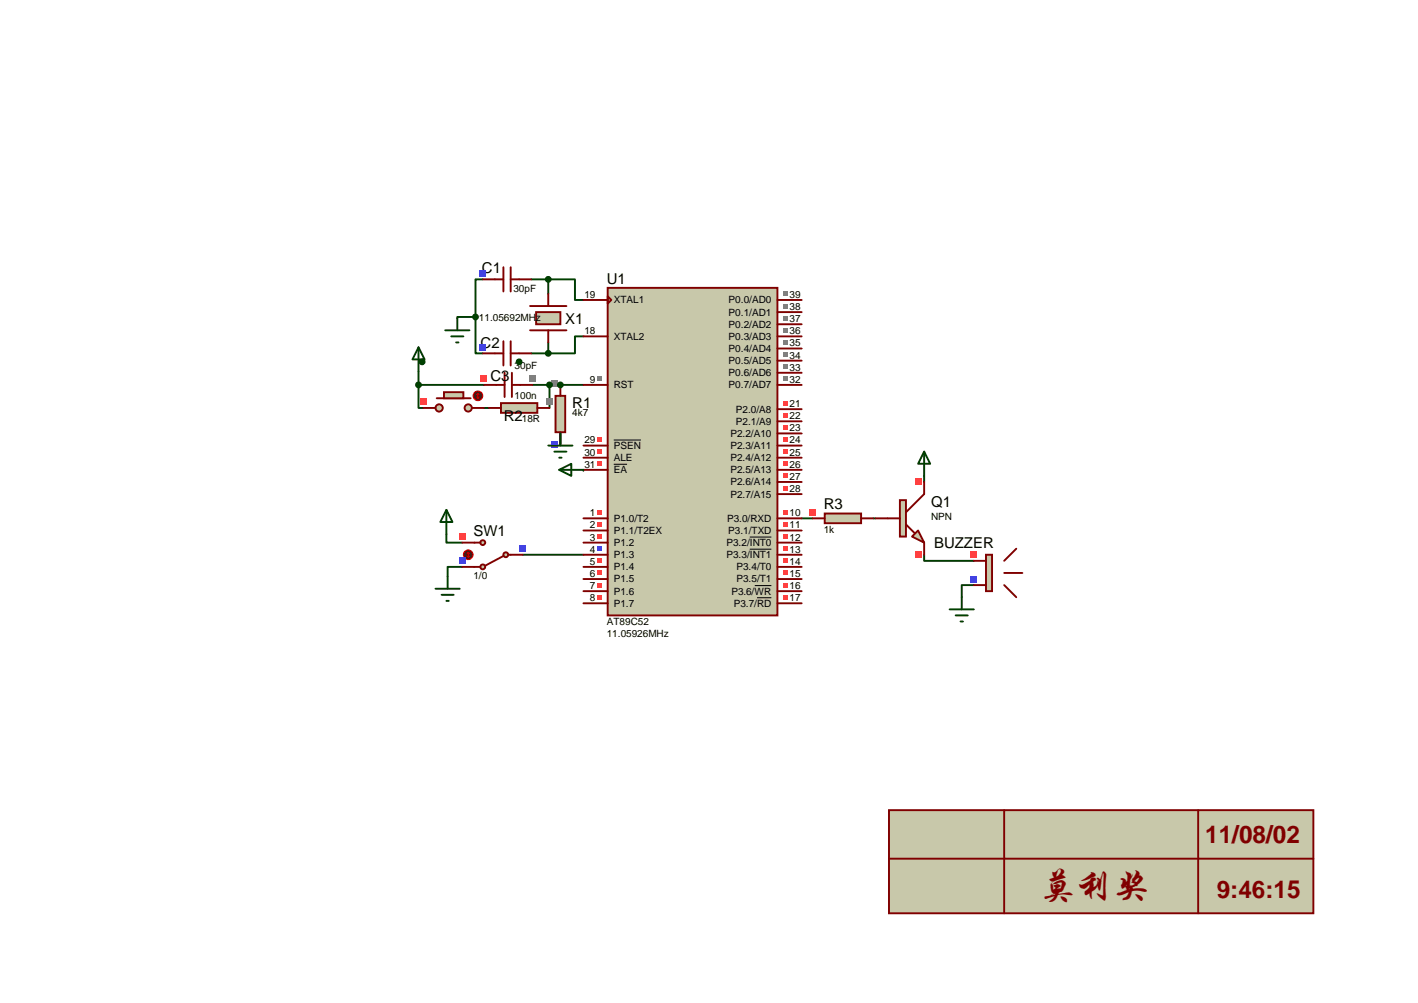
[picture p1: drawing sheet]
<svg xmlns="http://www.w3.org/2000/svg" width="297mm" height="210mm" viewBox="0 0 297 210" stroke-linecap="round" stroke-linejoin="round" font-family="sans-serif">
<path d="M101.1 58.5h-1.5v7.9M111.3 58.5h3.5M114.8 58.5h5.6v4.3h1.8M114.8 58.5v3M99.6 66.4v7.6h1.5M99.6 66.4h-3.8v.2M111.3 74h3.5M114.8 71.7v2.3M122.2 70.4h-1.8v3.6h-5.6M101.4 85.4h1M117.4 90.7v2.3" fill="none" stroke="#004000" stroke-width=".4"/>
<circle cx="122.2" cy="98.4" r=".2" fill="#004000"/>
<g fill="none" stroke="#004000" stroke-width=".4">
<path d="M87.7 77.8v2.8M87.7 80.6v4.8h1M87.7 80.6h13.7M111.5 80.6h10.7M115.1 80.6v4.8M117.4 80.3v.3M193.6 99.6v1.3M93.5 111.8v1.8h3.3M96.8 118.7h-3v2M109.5 116.1h12.7M167.9 108.5h2.3M182.9 108.5h.5"/>
<path d="M193.6 116.1v1.3h10.4M204 122.5h-2.5v2.5"/>
</g>
<path d="M127.3 60.3h35.6v68.5h-35.6z" fill="#c8c8aa" stroke="#800000" stroke-width=".4"/>
<g fill="none" stroke="#800000" stroke-width=".4">
<path d="M122.2 70.4h5.1M122.2 62.8h5.1M127.3 62l.8 .8-.8 .8zM162.9 70.4h5M162.9 62.8h5M162.9 65.3h5M162.9 67.9h5M162.9 73h5M162.9 75.5h5M162.9 78h5M122.2 95.8h5.1M122.2 98.4h5.1"/>
<path d="M122.2 93.3h5.1M122.2 80.6h5.1M162.9 95.8h5M162.9 98.4h5M162.9 93.3h5M162.9 80.6h5M162.9 85.7h5M162.9 88.2h5M162.9 90.7h5M122.2 108.5h5.1M122.2 111.1h5.1M122.2 113.6h5.1"/>
<path d="M122.2 116.1h5.1M122.2 118.7h5.1M162.9 108.5h5M162.9 111.1h5M162.9 113.6h5M162.9 116.1h5M162.9 118.7h5M162.9 103.4h5M162.9 100.9h5M122.2 121.2h5.1M122.2 123.8h5.1M122.2 126.3h5.1"/>
<path d="M162.9 121.2h5M162.9 123.8h5M162.9 126.3h5"/>
</g>
<path d="M128.6 97.2h2.8M128.6 92.1h5.7M157.1 112.4h4.5M157.1 115h4.5M158.1 122.6h3.5M158.6 125.1h3" fill="none" stroke="#000" stroke-width=".21"/>
<g fill="#ff4040">
<path d="M125.1 94h1.1v1.1h-1.1z"/>
<path d="M125.1 96.6h1.1v1h-1.1z"/>
<path d="M125.1 91.5h1.1v1h-1.1z"/>
</g>
<g fill="#808080">
<path d="M125.1 78.8h1.1v1h-1.1z"/>
<path d="M164 61h1v1h-1z"/>
<path d="M164 63.6h1v1h-1z"/>
<path d="M164 66.1h1v1h-1z"/>
<path d="M164 68.6h1v1.1h-1z"/>
<path d="M164 71.2h1v1h-1z"/>
<path d="M164 73.7h1v1h-1z"/>
<path d="M164 76.3h1v1h-1z"/>
<path d="M164 78.8h1v1h-1z"/>
</g>
<g fill="#ff4040">
<path d="M125.1 106.7h1.1v1.1h-1.1z"/>
<path d="M125.1 109.3h1.1v1h-1.1z"/>
<path d="M125.1 111.8h1.1v1h-1.1z"/>
</g>
<path d="M125.1 114.4h1.1v1h-1.1z" fill="#4040ff"/>
<g fill="#ff4040">
<path d="M125.1 116.9h1.1v1h-1.1z"/>
<path d="M125.1 119.4h1.1v1.1h-1.1z"/>
<path d="M125.1 122h1.1v1h-1.1z"/>
<path d="M125.1 124.5h1.1v1h-1.1z"/>
<path d="M164 106.7h1v1.1h-1z"/>
<path d="M164 109.3h1v1h-1z"/>
<path d="M164 111.8h1v1h-1z"/>
<path d="M164 114.4h1v1h-1z"/>
<path d="M164 116.9h1v1h-1z"/>
<path d="M164 124.5h1v1h-1z"/>
<path d="M164 122h1v1h-1z"/>
<path d="M164 119.4h1v1.1h-1z"/>
<path d="M164 101.7h1v1h-1z"/>
<path d="M164 83.9h1v1h-1z"/>
<path d="M164 86.4h1v1h-1z"/>
<path d="M164 89h1v1h-1z"/>
<path d="M164 91.5h1v1h-1z"/>
<path d="M164 94h1v1.1h-1z"/>
<path d="M164 96.6h1v1h-1z"/>
<path d="M164 99.1h1v1h-1z"/>
</g>
<path d="M111 69.2h7.7M111 64.1h7.7" fill="none" stroke="#800000" stroke-width=".4"/>
<path d="M112.3 65.3h5.1v2.6h-5.1z" fill="#c8c8aa" stroke="#800000" stroke-width=".4"/>
<path d="M101.1 58.5h4.3M105.4 55.9v5.1M107 55.9v5.1M107 58.5h4.3M114.8 61.5v2.6M114.8 69.2v2.5" fill="none" stroke="#800000" stroke-width=".4"/>
<path d="M100.5 56.6h1.3v1.2h-1.3z" fill="#4040ff"/>
<path d="M101.1 74h4.3M105.4 71.4v5.1M107 71.4v5.1M107 74h4.3" fill="none" stroke="#800000" stroke-width=".4"/>
<path d="M100.5 72.1h1.3v1.2h-1.3z" fill="#4040ff"/>
<g fill="#004000" stroke="#004000" stroke-width=".4">
<circle cx="114.8" cy="74" r=".51"/>
<circle cx="114.8" cy="58.5" r=".51"/>
</g>
<path d="M105.7 78v5.1M107.2 78v5.1M101.4 80.6h4.3M107.2 80.6h4.3" fill="none" stroke="#800000" stroke-width=".4"/>
<path d="M100.8 78.7h1.2v1.2h-1.2z" fill="#ff4040"/>
<path d="M110.9 78.7h1.3v1.2h-1.3z" fill="#808080"/>
<g fill="#c8c8aa" stroke="#800000" stroke-width=".4">
<circle cx="98.1" cy="85.4" r=".76"/>
<circle cx="92" cy="85.4" r=".76"/>
</g>
<path d="M91.5 83.4h7.1" fill="none" stroke="#800000" stroke-width=".4"/>
<path d="M93 82.1h4.1v1.3h-4.1z" fill="#c8c8aa" stroke="#800000" stroke-width=".4"/>
<path d="M88.7 85.4h2.5M98.8 85.4h2.6" fill="none" stroke="#800000" stroke-width=".4"/>
<circle cx="100.1" cy="82.9" r="1.02" fill="#400000" stroke="#f00" stroke-width=".21"/>
<path d="M99.9 82.6l.2-.2 .3 .2M99.9 83.1l.2 .3M100.1 82.4v1M100.4 83.1l-.3 .3" fill="none" stroke="#f00" stroke-width=".21"/>
<path d="M88.1 83.5h1.2v1.3h-1.2z" fill="#ff4040"/>
<path d="M116.4 82.9h2v7.6h-2z" fill="#c8c8aa" stroke="#800000" stroke-width=".4"/>
<path d="M117.4 80.3v2.6M117.4 90.5v2.5" fill="none" stroke="#800000" stroke-width=".4"/>
<path d="M115.5 79.7h1.3v1.3h-1.3z" fill="#808080"/>
<path d="M115.5 92.4h1.3v1.3h-1.3z" fill="#4040ff"/>
<path d="M104.9 84.4h7.7v2h-7.7z" fill="#c8c8aa" stroke="#800000" stroke-width=".4"/>
<path d="M102.4 85.4h2.5M112.6 85.4h2.5" fill="none" stroke="#800000" stroke-width=".4"/>
<path d="M114.5 83.5h1.2v1.3h-1.2z" fill="#808080"/>
<path d="M87.7 72.7l1.2 2.5h-2.5zM87.7 72.7v5.1M93.3 69.2h5M94.5 70.4h2.6M95.5 71.7h.6M95.8 66.6v2.6M114.8 93.3h5.1M116.1 94.6h2.6M117.1 98.4l2.6-1.3v2.5zM117.1 98.4h5.1M117.1 95.8h.5M117.4 90.7v2.6" fill="none" stroke="#004000" stroke-width=".4"/>
<g fill="#004000" stroke="#004000" stroke-width=".4">
<circle cx="99.6" cy="66.4" r=".51"/>
<circle cx="117.4" cy="80.6" r=".51"/>
<circle cx="87.7" cy="80.6" r=".51"/>
<circle cx="115.1" cy="80.6" r=".51"/>
</g>
<path d="M206.5 116.1h1.3v7.7h-1.3z" fill="#c8c8aa" stroke="#800000" stroke-width=".4"/>
<path d="M204 117.4h2.5M210.4 120h3.8M212.9 114.9l-2.5 2.5M204 122.5h2.5M210.4 122.5l2.5 2.5" fill="none" stroke="#800000" stroke-width=".4"/>
<path d="M203.4 115.5h1.2v1.3h-1.2z" fill="#ff4040"/>
<path d="M203.4 120.6h1.2v1.3h-1.2z" fill="#4040ff"/>
<path d="M172.8 107.5h7.6v2h-7.6z" fill="#c8c8aa" stroke="#800000" stroke-width=".4"/>
<path d="M170.2 108.5h2.6M180.4 108.5h2.5" fill="none" stroke="#800000" stroke-width=".4"/>
<path d="M169.6 106.6h1.3v1.3h-1.3z" fill="#ff4040"/>
<g fill="#c8c8aa" stroke="#800000" stroke-width=".4">
<path d="M191 112.3l1.3-1.2 1.3 2.5z"/>
<path d="M188.5 104.7h1.3v7.6h-1.3z"/>
</g>
<path d="M183.4 108.5h5.1M189.8 109.8l1.8 1.8M193.6 100.9v2.5l-3.8 3.9M193.6 113.6v2.5" fill="none" stroke="#800000" stroke-width=".4"/>
<g fill="#ff4040">
<path d="M191.7 100.3h1.3v1.2h-1.3z"/>
<path d="M191.7 115.5h1.3v1.3h-1.3z"/>
</g>
<path d="M193.6 94.6v5M193.6 94.6l1.3 2.5h-2.6zM198.9 127.6h5.1M200.2 128.8h2.5M201.2 130.1h.5M201.5 125v2.6" fill="none" stroke="#004000" stroke-width=".4"/>
<g fill="#004000" stroke="#004000" stroke-width=".4">
<circle cx="108.7" cy="75.8" r=".51"/>
<circle cx="88.4" cy="75.8" r=".51"/>
</g>
<circle cx="106" cy="116.1" r=".51" fill="#c8c8aa" stroke="#800000" stroke-width=".4"/>
<path d="M106.5 116.1h.5" fill="none" stroke="#800000" stroke-width=".4"/>
<circle cx="101.1" cy="118.7" r=".51" fill="#c8c8aa" stroke="#800000" stroke-width=".4"/>
<path d="M99.4 118.7h1.2M105.4 116.4l-3.8 2" fill="none" stroke="#800000" stroke-width=".4"/>
<circle cx="101.1" cy="113.6" r=".51" fill="#c8c8aa" stroke="#800000" stroke-width=".4"/>
<path d="M96.8 118.7h2.6M100.6 113.6h-3.8M107 116.1h2.5" fill="none" stroke="#800000" stroke-width=".4"/>
<circle cx="98.1" cy="116.1" r="1.02" fill="#400000" stroke="#f00" stroke-width=".21"/>
<path d="M97.8 116.4l.3 .2M97.8 115.9l.3-.3 .2 .3M98.1 115.6v1M98.3 116.4l-.2 .2" fill="none" stroke="#f00" stroke-width=".21"/>
<g fill="#4040ff">
<path d="M108.9 114.2h1.2v1.3h-1.2z"/>
<path d="M96.2 116.8h1.2v1.2h-1.2z"/>
</g>
<path d="M96.2 111.7h1.2v1.3h-1.2z" fill="#ff4040"/>
<path d="M93.5 106.7l1.3 2.6h-2.6zM93.5 106.7v5.1M91.2 123.3h5.1M92.5 124.5h2.5M93.5 125.8h.5M93.8 120.7v2.6" fill="none" stroke="#004000" stroke-width=".4"/>
<path d="M186.2 169.6h88.9v21.6h-88.9z" fill="#c8c8aa" stroke="#800000" stroke-width=".4"/>
<path d="M186.2 179.8h88.9M210.4 169.6v21.6M251 169.6v21.6" fill="none" stroke="#800000" stroke-width=".4"/>
<text font-size="7.8" fill="#800000" x="217.7" y="187.8">莫利奖</text>
<g font-size="5.1" fill="#800000">
<text x="252.5" y="176.6">11/08/02</text>
<text x="254.9" y="188">9:46:15</text>
</g>
<g font-size="3.1">
<text x="100.9" y="57.1">C1</text>
<text x="127.1" y="59.4">U1</text>
<text x="118.4" y="67.7">X1</text>
<text x="100.7" y="72.9">C2</text>
<text x="102.7" y="79.7">C3</text>
<text x="105.5" y="88.1">R2</text>
<text x="119.9" y="85.5">R1</text>
<text x="172.5" y="106.6">R3</text>
<text x="195" y="106.1">Q1</text>
<text x="99.2" y="112.2">SW1</text>
<text x="195.7" y="114.7">BUZZER</text>
</g>
<g font-size="2.1">
<text x="107.5" y="61.1">30pF</text>
<text x="122.4" y="62.4">19</text>
<text x="128.6" y="63.5">XTAL1</text>
<text x="152.6" y="63.5">P0.0/AD0</text>
<text x="165.4" y="62.4">39</text>
<text x="165.4" y="64.9">38</text>
<text x="100.3" y="67.3">11.05692MHz</text>
<text x="122.4" y="70">18</text>
<text x="128.6" y="71.1">XTAL2</text>
<text x="152.6" y="66.1">P0.1/AD1</text>
<text x="152.6" y="68.6">P0.2/AD2</text>
<text x="152.6" y="71.1">P0.3/AD3</text>
<text x="165.4" y="67.4">37</text>
<text x="165.4" y="70">36</text>
<text x="107.8" y="77.3">30pF</text>
<text x="152.6" y="73.7">P0.4/AD4</text>
<text x="152.6" y="76.2">P0.5/AD5</text>
<text x="165.4" y="72.5">35</text>
<text x="165.4" y="75.1">34</text>
<text x="165.4" y="77.6">33</text>
<text x="107.8" y="83.4">100n</text>
<text x="123.6" y="80.1">9</text>
<text x="128.6" y="81.3">RST</text>
<text x="152.6" y="78.8">P0.6/AD6</text>
<text x="152.6" y="81.3">P0.7/AD7</text>
<text x="165.4" y="80.1">32</text>
<text x="109.3" y="88.3">18R</text>
<text x="119.9" y="87.1">4k7</text>
<text x="154.1" y="86.4">P2.0/A8</text>
<text x="154.1" y="88.9">P2.1/A9</text>
<text x="165.4" y="85.2">21</text>
<text x="165.4" y="87.8">22</text>
<text x="122.4" y="95.4">30</text>
<text x="122.4" y="92.8">29</text>
<text x="128.6" y="94">PSEN</text>
<text x="153" y="91.5">P2.2/A10</text>
<text x="153" y="94">P2.3/A11</text>
<text x="165.4" y="90.3">23</text>
<text x="165.4" y="92.8">24</text>
<text x="165.4" y="95.4">25</text>
<text x="122.4" y="97.9">31</text>
<text x="128.6" y="96.5">ALE</text>
<text x="128.6" y="99.1">EA</text>
<text x="153" y="96.5">P2.4/A12</text>
<text x="153" y="99.1">P2.5/A13</text>
<text x="153" y="101.6">P2.6/A14</text>
<text x="165.4" y="97.9">26</text>
<text x="165.4" y="100.5">27</text>
<text x="153" y="104.2">P2.7/A15</text>
<text x="165.4" y="103">28</text>
<text x="123.6" y="108.1">1</text>
<text x="123.6" y="110.6">2</text>
<text x="123.6" y="113.2">3</text>
<text x="128.6" y="109.2">P1.0/T2</text>
<text x="128.6" y="111.8">P1.1/T2EX</text>
<text x="152.3" y="109.2">P3.0/RXD</text>
<text x="152.5" y="111.8">P3.1/TXD</text>
<text x="165.4" y="108.1">10</text>
<text x="165.4" y="110.6">11</text>
<text x="165.4" y="113.2">12</text>
<text x="172.5" y="111.6">1k</text>
<text x="195" y="108.9">NPN</text>
<text x="123.6" y="115.7">4</text>
<text x="123.6" y="118.2">5</text>
<text x="128.6" y="114.3">P1.2</text>
<text x="128.6" y="116.9">P1.3</text>
<text x="128.6" y="119.4">P1.4</text>
<text x="152.2" y="114.3">P3.2/INT0</text>
<text x="152.2" y="116.9">P3.3/INT1</text>
<text x="154.3" y="119.4">P3.4/T0</text>
<text x="165.4" y="118.2">14</text>
<text x="165.4" y="115.7">13</text>
<text x="99.2" y="121.3">1/0</text>
<text x="123.6" y="120.8">6</text>
<text x="123.6" y="123.3">7</text>
<text x="123.6" y="125.9">8</text>
<text x="128.6" y="121.9">P1.5</text>
<text x="128.6" y="124.5">P1.6</text>
<text x="153.2" y="124.5">P3.6/WR</text>
<text x="154.3" y="121.9">P3.5/T1</text>
<text x="165.4" y="120.8">15</text>
<text x="165.4" y="125.9">17</text>
<text x="165.4" y="123.3">16</text>
<text x="127.1" y="130.9">AT89C52</text>
<text x="128.6" y="127">P1.7</text>
<text x="153.7" y="127">P3.7/RD</text>
<text x="127.1" y="133.5">11.05926MHz</text>
</g>
</svg>
